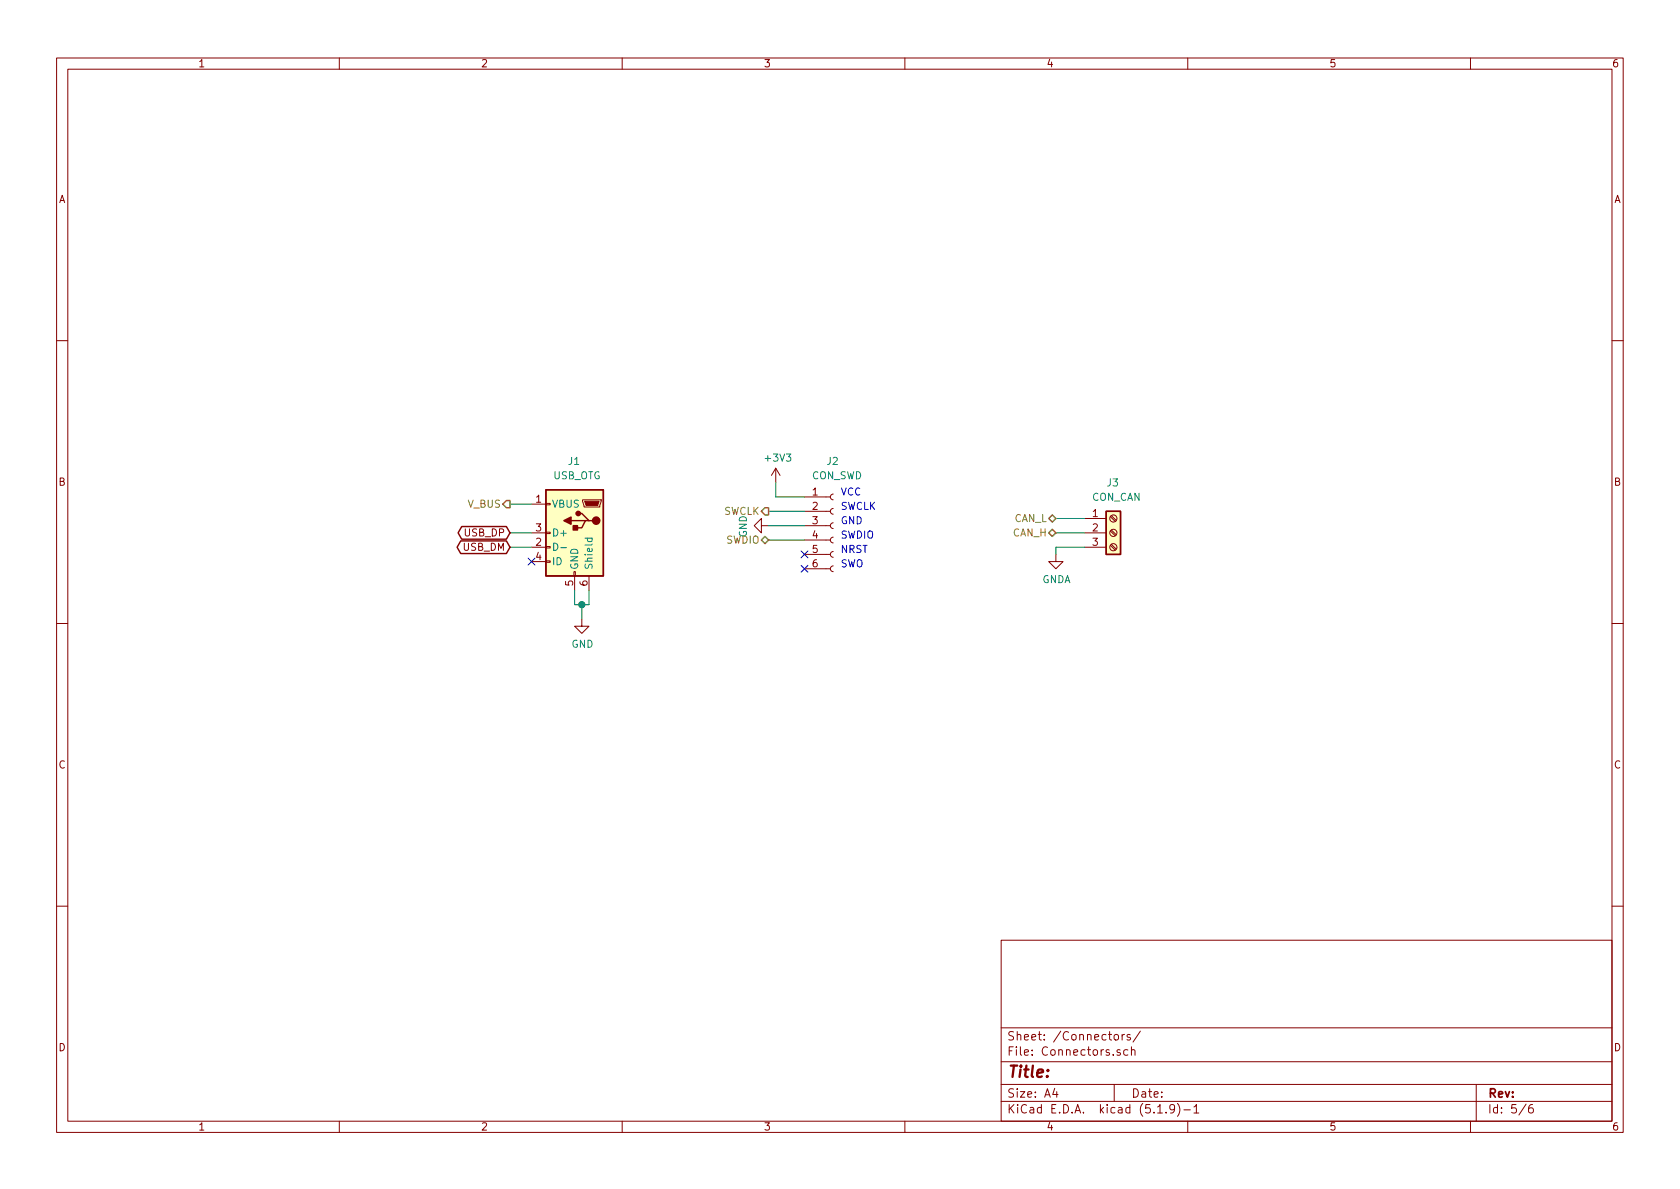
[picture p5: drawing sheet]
<svg xmlns="http://www.w3.org/2000/svg" width="297mm" height="210mm" viewBox="0 0 297 210" stroke-linecap="round" stroke-linejoin="round" font-family="sans-serif">
<g fill="none" stroke="#840000" stroke-width=".18">
<path d="M10 10.3h277v189.9h-277zM12 12.2h273v186.1h-273zM60 10.3v1.9M110 10.3v1.9M160 10.3v1.9M210 10.3v1.9M260 10.3v1.9M10 60.2h2M285 60.2h2M94 94.2h2.5M94 96.8h2.5M94 89.1h2.5"/>
<path d="M94 99.3h2.5M96.5 99.2h.8v.2h-.8zM96.5 96.6h.8v.3h-.8zM96.5 94.1h.8v.3h-.8zM96.5 89h.8v.3h-.8zM103 88.4h3.3v.2l-.3 1.1h-2.7zM134.6 93v-1.3l-1.3 1.3 1.3 1.2v-1.2h1.3M137.2 82.8l-.8 1.3M137.2 82.8v2.5M137.2 82.8l.7 1.3M142.2 98h4.6M142.2 95.5h4.6"/>
<path d="M142.2 93h4.6M142.2 90.4h4.6M142.2 87.9h4.6M147.3 97.5l-.3 .1-.2 .4 .1 .3 .4 .2M147.3 95l-.3 .1-.2 .3 .1 .4 .4 .2M147.3 92.5l-.3 .1-.2 .3 .1 .4 .4 .2M147.3 89.9l-.3 .1-.2 .3 .1 .4 .4 .2M147.3 87.4l-.3 .1-.2 .3 .1 .4 .4 .2M186.7 98v1.3h1.3l-1.3 1.3-1.3-1.3h1.3M191.8 91.7h3.8M191.8 94.2h3.8M191.8 96.8h3.8"/>
<path d="M196.3 96.4l.9 .9M196.3 93.9l.9 .8M196.3 91.4l.9 .8M196.5 96.3l.9 .8M196.5 93.7l.9 .9M196.5 91.2l.9 .8M10 110.3h2M101.5 101.1h.2v.7h-.2zM101.6 101.8v2.6M102.9 109.5v1.2h1.2l-1.2 1.3-1.3-1.3h1.3M104.1 101.8v2.6M142.2 100.6h4.6"/>
<path d="M147.3 100.1l-.3 .1-.2 .3 .1 .4 .4 .2M285 110.3h2M10 160.2h2M177 166.3h108v32h-108zM285 160.2h2M60 198.3v1.9M110 198.3v1.9M160 198.3v1.9M177 194.8h108M177 191.8h108M177 187.8h108M177 181.8h108"/>
<path d="M186.5 192.5l-.4 1h1M186.8 193v1M197 191.8v3M197.1 183.1l.2-.2 .4 .2v.7l-.2 .1-.4-.1zM198 185.7l-.3-.1-.2 .2 .1 .2 .4 .2v.3h-.5M198.4 182.9v1M198.8 182.9l-.4 .3M199.4 185.7l-.4-.1-.3 .3 .1 .6 .2 .1 .4-.1M199.8 183l-.3-.1-.2 .2v.3l.5 .1v.3h-.5M200.1 185.7l.2-.1 .3 .1 .1 .9M200.1 185.1v1.5M201.6 182.3l-1.3 2"/>
<path d="M204.7 196.8h.8M206.2 196.7v.1M207.7 196l-.1 .1a.48 .48 0 0 1-.6 .1l-.2-.2 .2-.6a.48 .48 0 0 1 .6 .1 1.27 1.27 0 0 1-.2 1.2l-.4 .1M208.2 195.1a1.71 1.71 0 0 1 0 2.3M209.3 196.3h1.2M210 198.3v1.9M211.1 195.8l.4-.5v1.5M211.1 196.8h.9M260 198.3v1.9M261 191.8v6.5M269.8 195.2l-1.2 2M271 195.3a.62 .62 0 0 0-.7 .7v.7l.3 .1 .4-.1 .1-.5-.1-.2-.4-.1-.3 .3"/>
<circle cx="196.8" cy="91.7" r=".63"/>
<circle cx="196.8" cy="94.2" r=".63"/>
<circle cx="196.8" cy="96.8" r=".63"/>
</g>
<g fill="#ffffc2" stroke="#ffffc2" stroke-width=".18">
<path d="M195.6 90.4h2.5v7.6h-2.5z"/>
<path d="M96.5 86.6h10.2v15.2h-10.2z"/>
</g>
<path d="M81.5 95.7h8l.7 1.1-.7 1.1h-8l-.7-1.1zM81.6 93.1h7.9l.7 1.1-.7 1.1h-7.9l-.6-1.1zM96.5 86.6h10.2v15.2h-10.2zM101 92.1h2.5M102.2 90.8h.7l1.2 1.3h.7M104.1 92.1h-.6l-.6 1.2h-1.3M195.6 90.4h2.5v7.6h-2.5z" fill="none" stroke="#840000" stroke-width=".25"/>
<g fill="#840000" stroke="#840000" stroke-width=".25">
<path d="M101.3 93h.8v.7h-.8z"/>
<path d="M99.7 92.1l1.3-.7v1.3z"/>
<circle cx="105.4" cy="92.1" r=".63"/>
<circle cx="102.2" cy="90.8" r=".38"/>
</g>
<path d="M103.4 88.6h2.5l-.2 .8h-2.1z" fill="#840000" stroke="#840000" stroke-width=".18"/>
<path d="M97.9 96.1a.64 .64 0 0 1 .7 .6 .64 .64 0 0 1-.7 .6zM99.2 96.8h1M103.4 95.2h1.3M103.9 95.2v.3l.2 .3 .5-.1v-.5" fill="none" stroke="#008484" stroke-width=".18"/>
<path d="M90.2 96.8h3.8M90.2 94.2h3.8M90.2 89.1h3.8M135.9 95.5h6.3M135.9 93h6.3M135.9 90.4h6.3M137.2 85.3v2.6h5M186.7 94.2h5.1M186.7 91.7h5.1M191.8 96.8h-5.1v1.2M101.6 104.4v2.5h2.5v-2.5M102.9 106.9v2.6" fill="none" stroke="#008400" stroke-width=".18"/>
<path d="M89.5 88.5h.7v1.3h-.7l-.6-.7zM134.6 90.4l.7-.6h.6v1.3h-.6zM134.6 95.5l.7-.6 .6 .6-.6 .6zM185.4 94.2l.7-.6 .6 .6-.6 .7zM186.1 91.1l.6 .6-.6 .6-.7-.6z" fill="none" stroke="#848400" stroke-width=".25"/>
<circle cx="102.9" cy="106.9" r=".51" fill="#008400" stroke="#008400" stroke-width=".25"/>
<path d="M93.4 98.7l1.2 1.2M94.6 98.7l-1.2 1.2M141.6 100l1.2 1.2M141.6 97.4l1.2 1.2M142.8 100l-1.2 1.2M142.8 97.4l-1.2 1.2" fill="none" stroke="#000084" stroke-width=".18"/>
<text font-size="2.8" fill="#840000" x="178" y="190.5">Title:</text>
<g font-size="2.1" fill="#840000">
<text x="178" y="184">Sheet: /Connectors/</text>
<text x="178" y="186.7">File: Connectors.sch</text>
<text x="178" y="196.9">KiCad E.D.A. kicad (5.1.9)-1</text>
<text x="178" y="194.1">Size: A4</text>
<text x="200" y="194.1">Date:</text>
<text x="263" y="194.1">Rev:</text>
<text x="263" y="196.9">Id: 5/6</text>
</g>
<g font-size="1.8" fill="#840000">
<text x="35" y="11.9">1</text>
<text x="85" y="11.9">2</text>
<text x="135" y="11.9">3</text>
<text x="185" y="11.9">4</text>
<text x="235" y="11.9">5</text>
<text x="285" y="11.9">6</text>
<text x="10.4" y="35.9">A</text>
<text x="285.4" y="35.9">A</text>
<text x="10.4" y="85.9">B</text>
<text x="94.8" y="88.9">1</text>
<text x="143.7" y="87.6">1</text>
<text x="285.4" y="85.9">B</text>
<text x="82.2" y="94.9">USB_DP</text>
<text x="94.8" y="94">3</text>
<text x="143.7" y="90.2">2</text>
<text x="143.7" y="92.7">3</text>
<text x="143.7" y="95.2">4</text>
<text x="193.2" y="91.4">1</text>
<text x="193.2" y="94">2</text>
<text x="81.9" y="97.4">USB_DM</text>
<text x="94.8" y="96.5">2</text>
<text x="94.8" y="99.1">4</text>
<text x="143.7" y="97.8">5</text>
<text x="143.7" y="100.3">6</text>
<text x="193.2" y="96.5">3</text>
<text x="101.3" y="103.6" transform="rotate(-90 101.3 103.6)">5</text>
<text x="103.9" y="103.6" transform="rotate(-90 103.9 103.6)">6</text>
<text x="10.4" y="135.9">C</text>
<text x="285.4" y="135.9">C</text>
<text x="10.4" y="185.9">D</text>
<text x="285.4" y="185.9">D</text>
<text x="35" y="199.9">1</text>
<text x="85" y="199.9">2</text>
<text x="135" y="199.9">3</text>
<text x="185" y="199.9">4</text>
<text x="235" y="199.9">5</text>
<text x="285" y="199.9">6</text>
</g>
<g font-size="1.8" fill="#008484">
<text x="100.5" y="82.2">J1</text>
<text x="135.5" y="81.6">+3V3</text>
<text x="146.3" y="82.2">J2</text>
<text x="97.5" y="89.8">VBUS</text>
<text x="97.8" y="84.8">USB_OTG</text>
<text x="143.5" y="84.8">CON_SWD</text>
<text x="193" y="88.6">CON_CAN</text>
<text x="195.8" y="86">J3</text>
<text x="97.5" y="94.9">D+</text>
<text x="132.1" y="95" transform="rotate(-90 132.1 95)">GND</text>
<text x="97.5" y="99.9">ID</text>
<text x="102.2" y="100.8" transform="rotate(-90 102.2 100.8)">GND</text>
<text x="104.8" y="100.8" transform="rotate(-90 104.8 100.8)">Shield</text>
<text x="184.2" y="103.1">GNDA</text>
<text x="101" y="114.5">GND</text>
</g>
<g font-size="1.8" fill="#848400">
<text x="82.8" y="89.8">V_BUS</text>
<text x="127.9" y="91.1">SWCLK</text>
<text x="179.1" y="94.9">CAN_H</text>
<text x="179.3" y="92.3">CAN_L</text>
<text x="128.4" y="96.1">SWDIO</text>
</g>
<g font-size="1.8" fill="#0000c2">
<text x="148.6" y="87.6">VCC</text>
<text x="148.6" y="95.2">SWDIO</text>
<text x="148.6" y="92.7">GND</text>
<text x="148.6" y="90.2">SWCLK</text>
<text x="148.6" y="100.3">SWO</text>
<text x="148.6" y="97.8">NRST</text>
</g>
</svg>
